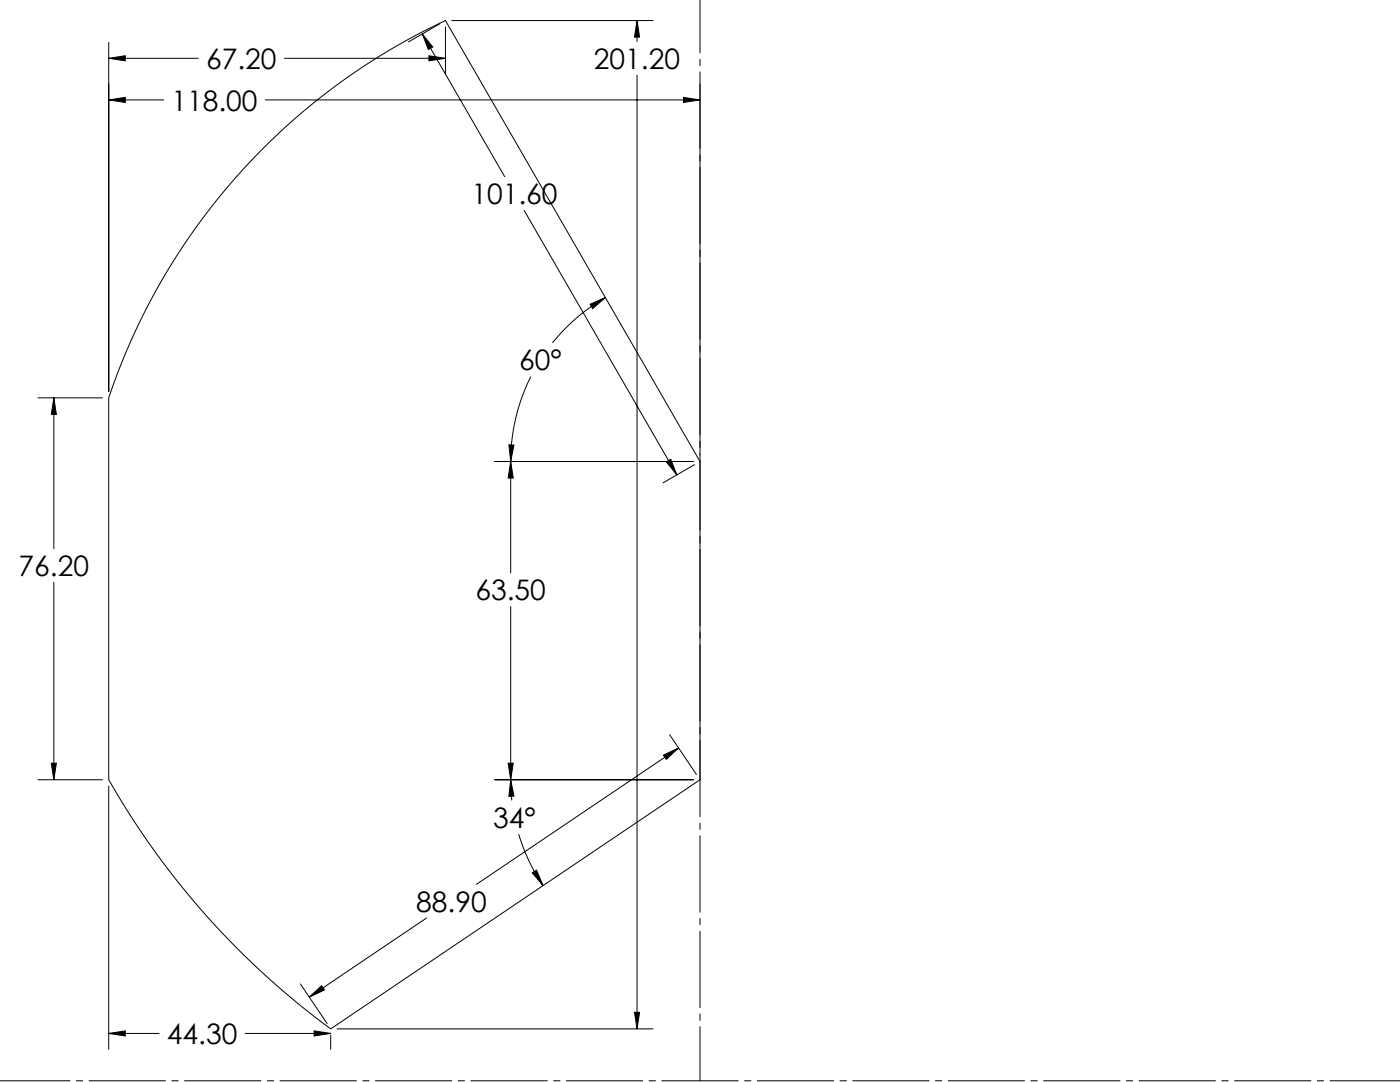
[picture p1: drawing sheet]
<svg xmlns="http://www.w3.org/2000/svg" width="279mm" height="216mm" viewBox="0 0 279 216" stroke-linecap="round" stroke-linejoin="round" font-family="sans-serif">
<g fill="none" stroke="#000" stroke-width=".2">
<path d="M21.7 8.5v69.6M21.7 19.9h10.9M21.7 11.6h17.9M21.7 19.9l3.3-.5v1zM21.7 11.6l3.3-.5v1zM53 19.9h86.7M56.8 11.6h32.1M84.3 6.8l2.1 2.6-.9 .5zM84.3 6.8l16.4 28.5M85.6 11.1l3.3 .5-3.3 .5zM87.8 4.7l-6.3 3.7M88.9 5.4v9.4"/>
<path d="M90.2 4.1h40.1M127.1 4.1v4.2M127.1 15v190.3M127.1 4.1l.5 3.3h-1zM136.4 19.4l3.3 .5-3.3 .5zM139.7 16.8v74M52 30.1a128 128 0 0 1 36.9-26l50.8 88v63.5l-73.7 49.7a160 160 0 0 1-44.3-49.7v-76.2a128 128 0 0 1 30.3-49.3zM104.6 42l30.5 52.8M120.8 59.4a37.8 37.8 0 0 0-10.5 9M7.6 79.4h12.8M10.7 79.4v30.1M10.7 79.4l.6 3.3h-1.1z"/>
<path d="M105.9 75.1a37.8 37.8 0 0 0-4 17M117.8 60.7l3-1.3-2.5 2.2zM98.7 92.1h39.7M101.6 88.8h1l-.7 3.3zM101.9 92.1v22.2M101.9 92.1l.5 3.3h-1zM133 92.2l.9-.6 1.2 3.2zM138.6 92.7l-6.3 3.6M10.7 116.2v39.4M101.9 121v34.6M7.6 155.6h12.8M10.2 152.3h1.1l-.6 3.3z"/>
<path d="M21.7 156.9v52.5M98.7 155.6h39.7M101.4 152.3h1l-.5 3.3zM101.9 155.6l.7 3.3h-1zM101.9 155.6l.2 4.1M132.4 150.7l3-1.4-2.4 2.2zM133.7 146.6l5.3 7.9M135.4 149.3l-40.3 27.1M103.5 166.4a37.8 37.8 0 0 0 4.9 10.3M106.2 174.2l.9-.6 1.3 3.1zM59.9 196.3l5.4 7.9M61.7 199l2.5-2.3 .5 .8z"/>
<path d="M85.1 183.2l-23.4 15.8M21.7 206.2h10M21.7 206.2l3.3-.5v1zM48.9 206.2h17.1M62.7 205.7l3.3 .5-3.3 .5zM66 206.6v2.8M67.3 205.3h63M126.6 202h1l-.5 3.3z"/>
</g>
<path d="M0 215.7h279.4" fill="none" stroke="#000" stroke-width=".2" stroke-dasharray="15.2 1.3 1.3 1.3" stroke-dashoffset="1.3"/>
<path d="M139.7 215.7v-215.8" fill="none" stroke="#000" stroke-width=".2" stroke-dasharray="15.2 1.3 1.3 1.3" stroke-dashoffset="4.4"/>
<path d="M10.7 79.4l.6 3.3h-1.1zM10.2 152.3h1.1l-.6 3.3zM101.9 92.1l.5 3.3h-1zM101.4 152.3h1l-.5 3.3zM133 92.2l.9-.6 1.2 3.2zM84.3 6.8l2.1 2.6-.9 .5zM117.8 60.7l3-1.3-2.5 2.2zM101.6 88.8h1l-.7 3.3zM21.7 19.9l3.3-.5v1zM136.4 19.4l3.3 .5-3.3 .5zM61.7 199l2.5-2.3 .5 .8zM132.4 150.7l3-1.4-2.4 2.2zM101.9 155.6l.7 3.3h-1zM106.2 174.2l.9-.6 1.3 3.1zM21.7 206.2l3.3-.5v1zM62.7 205.7l3.3 .5-3.3 .5zM85.6 11.1l3.3 .5-3.3 .5zM21.7 11.6l3.3-.5v1zM127.1 4.1l.5 3.3h-1zM126.6 202h1l-.5 3.3z" fill="#000"/>
<g font-size="5.6">
<text x="41.1" y="13.8">67.20</text>
<text x="118.5" y="13.8">201.20</text>
<text x="34.2" y="22.1">118.00</text>
<text x="94.1" y="40.8">101.60</text>
<text x="103.6" y="73.9">60°</text>
<text x="3.7" y="115">76.20</text>
<text x="94.9" y="119.8">63.50</text>
<text x="98.4" y="165.2">34°</text>
<text x="83.1" y="181.9">88.90</text>
<text x="33.3" y="208.3">44.30</text>
</g>
</svg>
